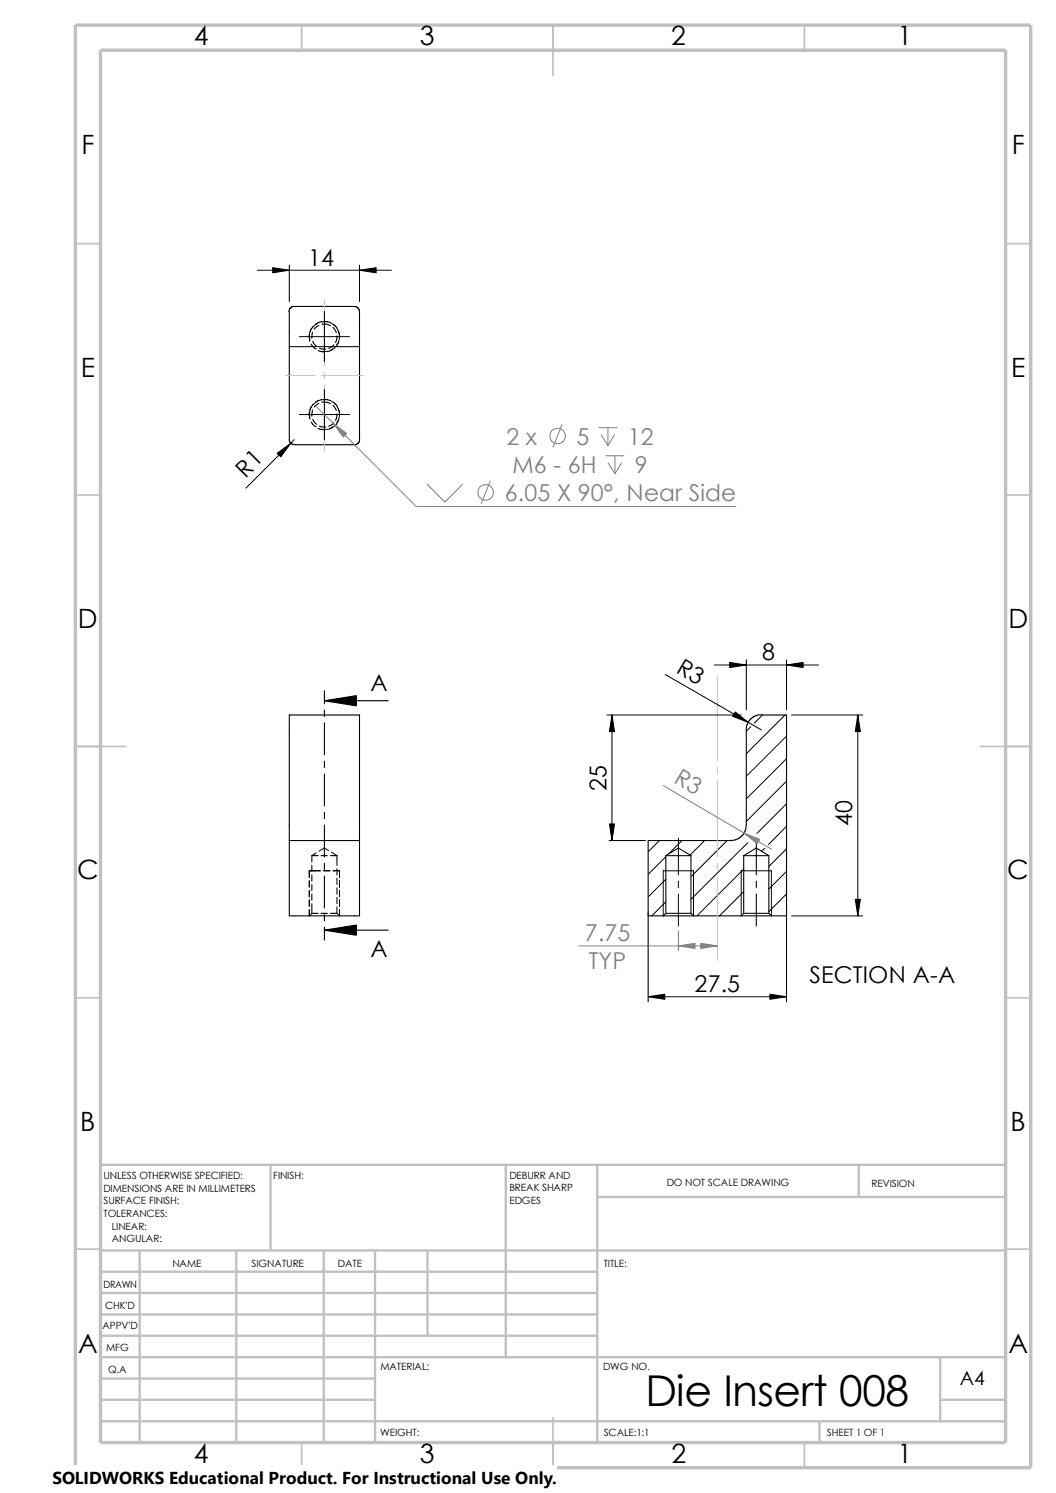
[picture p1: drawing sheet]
<svg xmlns="http://www.w3.org/2000/svg" width="210mm" height="297mm" viewBox="0 0 210 297" stroke-linecap="round" stroke-linejoin="round" font-family="sans-serif">
<g fill="none" stroke="#c0c0c0" stroke-width=".34">
<path d="M60 5v5M110 5v10M160 5v5M15 48.5h5M200 48.5h5M15 98.5h5M200 98.5h5M15 148.5h10M195 148.5h10M15 198.5h5M200 198.5h5M15 248.5h5"/>
<path d="M200 248.5h5M60 287v5M110 282v10M160 287v5"/>
</g>
<g fill="none" stroke="#c0c0c0" stroke-width=".47">
<path d="M53.8 231.7v17.1M100.6 231.7v38.3M118.8 231.7v55.3M118.8 238.1h81.2M170.8 231.7v6.4M200 231.7h-180v55.3M20 253h98.8M20 257.2h98.8M20 248.8h180M27.8 248.8v38.2M47 248.8v38.2M64.4 248.8v38.2"/>
<path d="M74.6 248.8v38.2M85 248.8v16.9M20 278.5h54.6M20 270h180M20 274.2h54.6M20 261.5h98.8M20 265.7h98.8M187 278.5h13M187 270v12.7M20 282.7h180M163 282.7v4.3"/>
</g>
<path d="M15 5h190v287h-190zM20 10h180v277h-180z" fill="none" stroke="#c0c0c0" stroke-width=".68" stroke-linecap="butt"/>
<g fill="none" stroke="#000" stroke-width=".2">
<path d="M51.2 53.8h26.7M57.5 52.7v7.3M71.5 52.7v7.3M59.5 67h10M61.5 66.6l.1 1.3M61.5 67l.1 .7M61.8 68.5l.9 .9M61.9 65.5l-.4 1.2M62.1 66.1l-.1 1.2M62.2 67.9l.7 1M62.3 64.9l-.7 1.1M62.7 69.4h.1"/>
<path d="M63.2 69.7l1.3 .3M63.3 64.2l-1 .8M63.3 79.7l-1 .8M63.4 64.7l-.9 .8M63.5 69.3l1.2 .1M63.8 69.9l.7 .1M63.9 79.5l-1.2 .5M63.9 64.1h1.3M63.9 79.5h1.3M63.9 64l-1.2 .5M64 64.5a2.2 2.2 0 0 1 1.7 .3M64.5 79.5l1.2 .2"/>
<path d="M64.5 62v10M64.5 77.5v10M64.9 64l.8 .2M65 69.9l-.5 .1M65.1 69.9h.1M65.7 64.8h.1M65.7 79.7l1.1 .8M65.7 64.2a2.35 2.35 0 0 1 1.4 1.2M66.2 65.1l.7 1.1M66.3 64.5l.3 .3M66.3 69.4l-1.1 .5M66.4 68.6l-.4 .4-.6 .3"/>
<path d="M66.6 69l-1 .7M67 66.8v.7l-.3 .6M67.1 65.5l.4 1.2M67.4 66l.1 .5v.8M67.4 68l-.4 .5M67.5 67.4a2.37 2.37 0 0 1-.8 1.6M58.5 87.5l-9.6 9.6M59.5 82.5h10M61.5 82.1l.1 1.3M61.5 82.5l.1 .8M61.8 83.9l.9 1M61.9 81l-.4 1.2"/>
<path d="M62.1 81.5l-.1 1.3M62.2 83.4l.7 1M62.2 80.5l-.6 1M62.3 80.4l-.1 .1M62.7 84.9h.1M63.2 85.2l1.3 .3M63.4 80.2l-.9 .8M63.5 84.8l1.2 .1M63.8 85.4l.7 .1M64 80l1.1 .1 .6 .2M65 85.4l-.5 .1M65.1 85.4h.1"/>
<path d="M65.7 80.3h.1M66.2 80.6l.7 1.1M66.3 84.9l-1.1 .5M66.3 80l.8 .9M66.4 84.1l-.4 .4-.6 .3M66.6 84.5l-1 .7M67 82.3v.7l-.3 .6M67.1 81l.4 1.2M67.4 81.5l.1 .5v.8M67.4 83.5l-.4 .5M67.5 82.8l-.3 1.1-.4 .6M132.3 134.2l19.1 11"/>
<path d="M142.1 132.3h20.7M148.4 131.3v9.9M156.4 131.3v9.9M120.7 142.2h26.7M121.7 142.2v25M149.3 144.6l-.9 .9M151.6 142.2l-1.6 1.6M156.1 142.2l-7.7 7.7M156.4 146.4l-8 8M156.4 150.9l-8 8M156.4 155.4l-8 8M156.4 159.9l-5.9 5.9"/>
<path d="M156.4 143.2v56.1M157.4 142.2h14.2M170.6 142.2v40M61.5 175.2v1.3M61.5 177.1v1.3M61.5 179v1.3M62 170.2h1.2M62 170.2v1.3M62 172.1v1.3M62 174v1.3M62 175.9v1.3M62 177.8v1.3"/>
<path d="M62 179.7v2M62.9 169.7l-.9 .5M63.7 173.2h-2.2v1.4M63.8 170.2h1.3M64.3 173.2h1.3M65.4 169.2l-.9-.5-1.1 .6M65.7 170.2h1.3M65.9 169.5l1.1 .7M66.3 173.2h1.2v1.4M67 170.2v2M67 172.8v1.3M67 174.7v1.3"/>
<path d="M67 176.6v1.3M67 178.5v1.3M67.5 175.2v1.3M67.5 177.1v1.3M67.5 179v1.3M121.2 167.2h7.2M131.1 167.2l-2.2 2.3M131.9 173.2v9M132.4 170.4l-3.5 3.5M132.4 174.9l-3.5 3.5M132.4 179.4l-2.8 2.8M134.9 166.7v7.3"/>
<path d="M134.9 175.3v1.3M134.9 177.8v6.4M135.6 167.2l-2.6 2.7M137.9 173.2v9M140.1 167.2l-2.9 2.9M144.6 167.2l-7.2 7.2M147.4 173.2v9M147.9 172.9l-9.3 9.3M147.9 177.4l-4.8 4.8M148.7 167.6l-11.3 11.3M150.4 166.7v7.3M150.4 175.3v1.3"/>
<path d="M150.4 177.8v6.4M152.1 168.7l-.6 .6M153.4 173.2v9M156.4 164.4l-3.6 3.6M156.4 168.9l-3.5 3.5M156.4 173.4l-3.5 3.5M156.4 177.8l-3.5 3.6M61.5 180.9v1.3l.5-.5M62 181.7h1.2M63.8 181.7h1.3M65.7 181.7h1.3M67 181.7l.6 .5"/>
<path d="M67 180.4v1.3M67.5 180.9v1.3M128.9 198.3h27.5M128.9 181.4v17.9M157.4 182.2h14.2"/>
</g>
<g fill="none" stroke="#000" stroke-width=".21">
<path d="M57.4 62l.2-.6 .6-.4h12.7l.5 .5 .1 .5v7M57.5 62v7M57.5 69h14M57.5 69v18.7l.4 .5 .6 .2M71.5 69v18.5M71.5 87.5l-.3 .7-.7 .3h-12M64.5 139.4h12.7M64.5 137.4v2.6M64.5 141.3v1.2M64.5 143.8v6.4M64.5 151.4v1.3M64.5 154v6.3"/>
<path d="M151.4 142.2h5v40h-2.9M151.4 142.2l-1 .1-1 .6-.6 .8-.4 1v19.5l-.1 1-.6 1-1 .7-1.3 .3h-16.5v15h3M57.5 167.2v15h1h13v-15M57.5 167.2h14M57.5 167.2v-25h14v25M64.5 161.6v1.3M64.5 164.1v6.4M64.5 171.7v1.3M64.5 174.3v6.3M131.9 173.2h6M132.4 170.2l2.5-1.5 2.5 1.5M132.4 170.2v11.5"/>
<path d="M132.4 170.2h5M137.4 170.2v11.5M147.4 173.2h6M147.9 170.2h5M147.9 170.2l2.5-1.5 2.5 1.5M147.9 170.2v11.5M152.9 170.2v11.5M64.5 185h12.7M64.5 181.9v1.3M64.5 184.4v2.6M131.9 182.2h6.1M132.4 181.7l-.5 .5"/>
<path d="M132.4 181.7h5M137.4 181.7l.6 .5M138 182.2h9.4M147.4 182.2h6.1M147.9 181.7h5M147.9 181.7l-.5 .5M152.9 181.7l.6 .5"/>
</g>
<path d="M64.5 59.6v13.2M56.8 74.7h5.8M63.9 74.7h8.3M64.5 74.1v1.3M64.5 76.6v13.2M142.7 134.5v16.9M142.7 152.7v1.2M142.7 155.2v15.2M142.7 171.7v1.3M142.7 174.2v16.9" fill="none" stroke="#c0c0c0" stroke-width=".2"/>
<g fill="none" stroke="#808080" stroke-width=".2">
<path d="M62.7 80.7l20.1 20.1h63.5M84.9 96.3l3.6 3.6 3.5-3.6M97.5 95.7l-1.8 4.5M111.8 84.5l-1.8 4.4M119.1 85.1h3.6M119.5 86.5l1.4 2.1M120.5 90.7h3.6M120.9 85.1v3.5M120.9 92.1l1.4 2.1M122.2 86.5l-1.3 2.1M122.3 90.7v3.5M123.6 92.1l-1.3 2.1"/>
<path d="M131.9 156.3l21.6 12.7M115.1 188.2h27.6M134.9 185.2v3.9"/>
<circle cx="96.6" cy="98" r="1.56"/>
<circle cx="110.9" cy="86.7" r="1.56"/>
</g>
<g fill="#808080" stroke="#808080" stroke-width=".2">
<path d="M139.4 187.7l3.3 .5-3.3 .5z"/>
<path d="M134.9 188.2l3.3-.5v1z"/>
<path d="M66.3 84.2l2.7 2-.7 .8z"/>
<path d="M148 165.7l3.1 1.3-.5 .9z"/>
</g>
<path d="M64.5 139.4l6.4-1v2zM64.5 185l6.4-1v2.1z" fill="#000" stroke="#000" stroke-width=".21"/>
<path d="M54.2 53.3l3.3 .5-3.3 .5zM71.5 53.8l3.3-.5v1zM55.1 90.2l2.7-2-2 2.7zM145.1 131.8l3.3 .5-3.3 .5zM156.4 132.3l3.3-.5v1zM121.7 142.2l.5 3.3h-1zM146.2 141.6l2.6 2.1-3.1-1.2zM170.6 142.2l.5 3.3h-1zM121.2 163.9h1l-.5 3.3zM128.9 198.3l3.3-.5v1zM153.1 197.8l3.3 .5-3.3 .5zM170.1 178.9h1l-.5 3.3z" fill="#000" stroke="#000" stroke-width=".2"/>
<path d="M10.4 291.5h100.4v5.5h-100.4z" fill="#fff"/>
<text font-size="8.5" x="128.4" y="279.7">Die Insert 008</text>
<g font-size="5.3">
<text x="38.5" y="9">4</text>
<text x="83.5" y="9">3</text>
<text x="133.5" y="9">2</text>
<text x="178.5" y="9">1</text>
<text x="16.2" y="30.7">F</text>
<text x="201.2" y="30.7">F</text>
<text x="16" y="75">E</text>
<text x="201.1" y="75">E</text>
<text x="15.5" y="125">D</text>
<text x="200.6" y="125">D</text>
<text x="15.3" y="175">C</text>
<text x="200.3" y="175">C</text>
<text x="16" y="225">B</text>
<text x="201" y="225">B</text>
<text x="15.5" y="269.2">A</text>
<text x="200.5" y="269.2">A</text>
<text x="38.5" y="291">4</text>
<text x="83.5" y="291">3</text>
<text x="133.5" y="291">2</text>
<text x="178.5" y="291">1</text>
</g>
<g font-size="4.6">
<text x="61.3" y="52.8">14</text>
<text x="48.8" y="95.2" transform="rotate(-45 48.8 95.2)">R1</text>
<text x="151.6" y="131.4">8</text>
<text x="73.7" y="137.5">A</text>
<text x="134.2" y="133.6" transform="rotate(31 134.2 133.6)">R3</text>
<text x="120.6" y="157.3" transform="rotate(-90 120.6 157.3)">25</text>
<text x="169.5" y="164.4" transform="rotate(-90 169.5 164.4)">40</text>
<text x="73.7" y="190.4">A</text>
<text x="138.1" y="197.4">27.5</text>
<text x="161" y="195.6">SECTION A-A</text>
</g>
<g font-size="4.6" fill="#808080">
<text x="100.7" y="88.5">2 x</text>
<text x="114.6" y="88.5">5</text>
<text x="124.8" y="88.5">12</text>
<text x="101.9" y="94.1">M6 - 6H</text>
<text x="126.2" y="94.1">9</text>
<text x="100.4" y="99.7">6.05 X 90°, Near Side</text>
<text x="133.8" y="155.6" transform="rotate(31 133.8 155.6)">R3</text>
<text x="116.3" y="187.2">7.75</text>
<text x="117.1" y="192.8">TYP</text>
</g>
<text font-size="3.9" x="190.9" y="275.5">A4</text>
<text font-size="3.4" x="10.4" y="295.2">SOLIDWORKS Educational Product. For Instructional Use Only.</text>
<g font-size="2">
<text x="20.6" y="234.6">UNLESS OTHERWISE SPECIFIED:</text>
<text x="20.6" y="237.1">DIMENSIONS ARE IN MILLIMETERS</text>
<text x="20.6" y="239.6">SURFACE FINISH:</text>
<text x="54.4" y="234.6">FINISH:</text>
<text x="101.3" y="239.5">EDGES</text>
<text x="101.3" y="234.5">DEBURR AND</text>
<text x="101.3" y="237">BREAK SHARP</text>
<text x="132.6" y="236">DO NOT SCALE DRAWING</text>
<text x="173.3" y="236.2">REVISION</text>
<text x="20.6" y="242.1">TOLERANCES:</text>
<text x="22.2" y="244.6">LINEAR:</text>
<text x="22.2" y="247.1">ANGULAR:</text>
<text x="50" y="252">SIGNATURE</text>
<text x="67.2" y="252">DATE</text>
<text x="120.1" y="252">TITLE:</text>
<text x="20.6" y="256.2">DRAWN</text>
<text x="34.3" y="252.1">NAME</text>
<text x="20.9" y="260.4">CHK'D</text>
<text x="20.4" y="264.5">APPV'D</text>
<text x="21.1" y="268.8">MFG</text>
<text x="21.5" y="273.1">Q.A</text>
<text x="75.6" y="272.5">MATERIAL:</text>
<text x="119.9" y="272.5">DWG NO.</text>
<text x="75.6" y="285.6">WEIGHT:</text>
<text x="120.1" y="285.6">SCALE:1:1</text>
<text x="164.5" y="285.6">SHEET 1 OF 1</text>
</g>
</svg>
